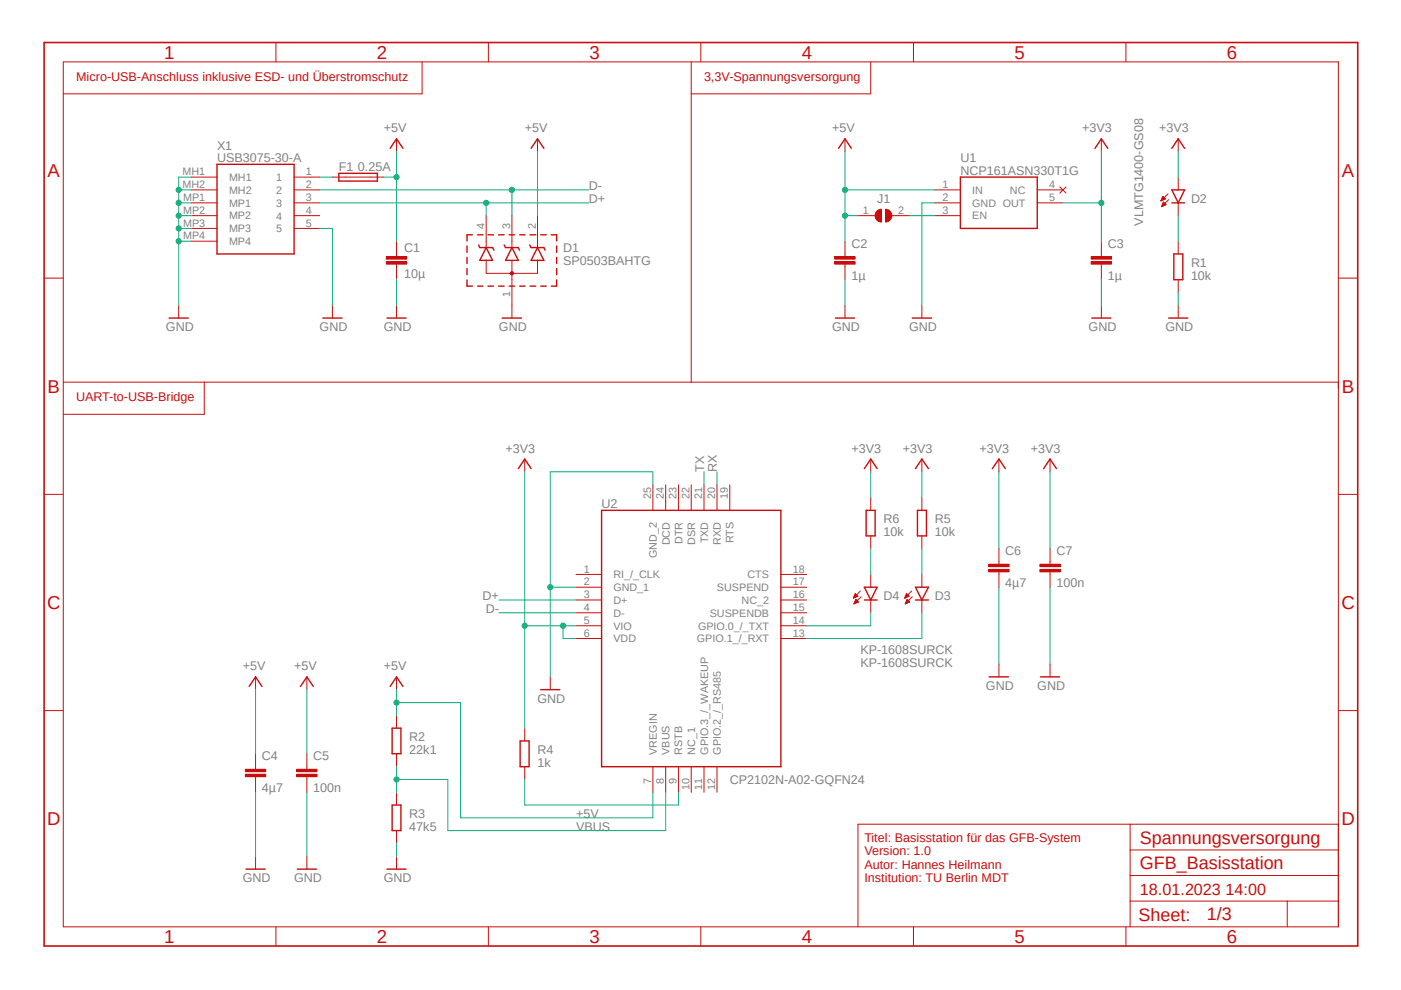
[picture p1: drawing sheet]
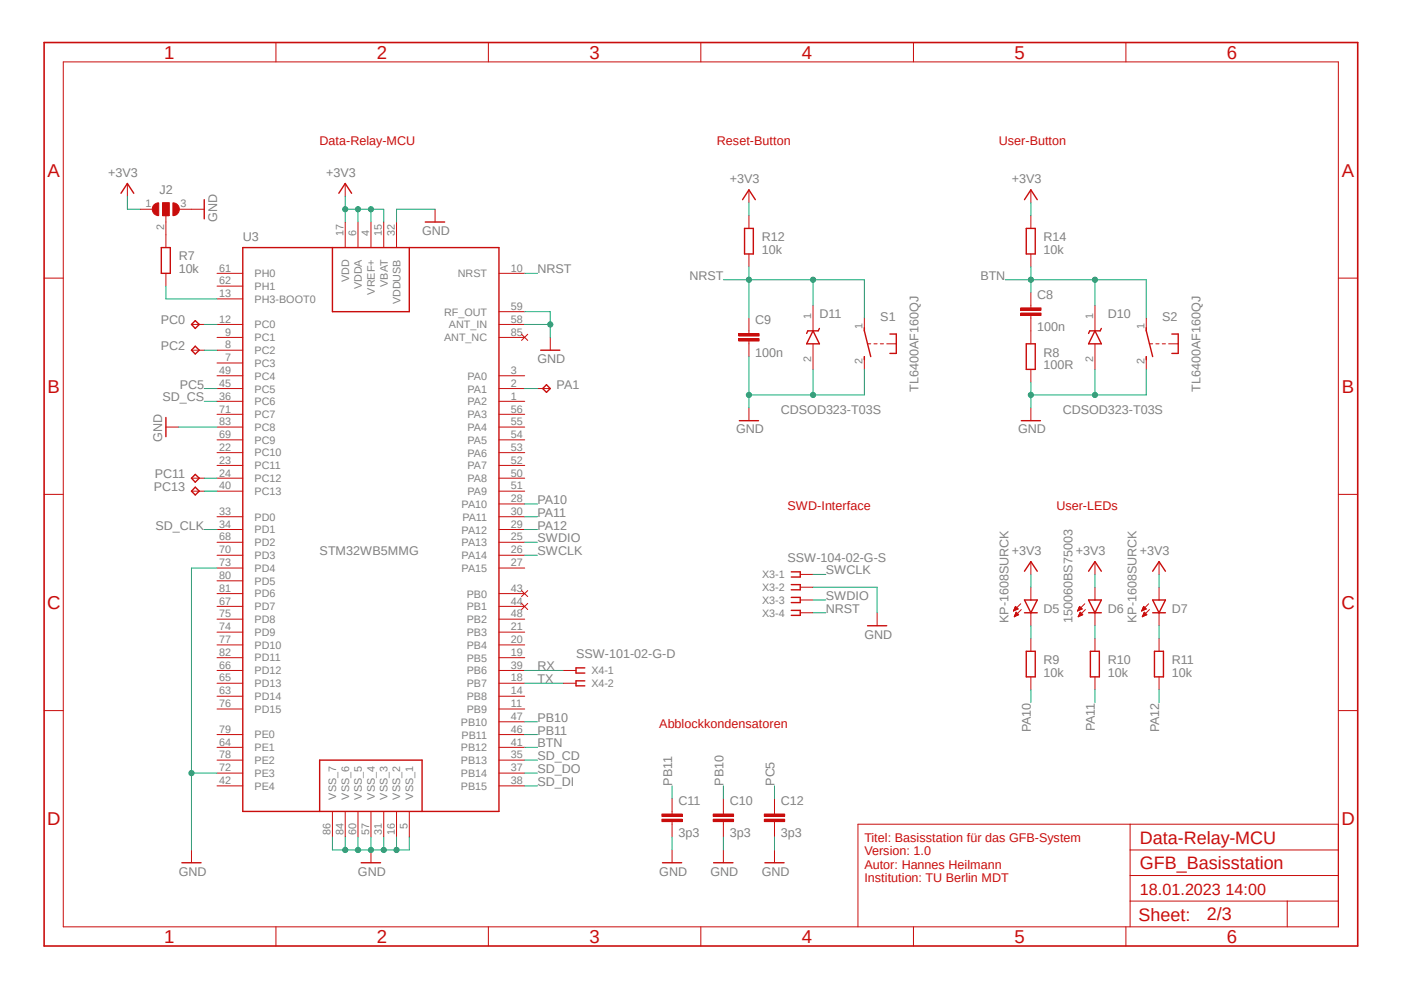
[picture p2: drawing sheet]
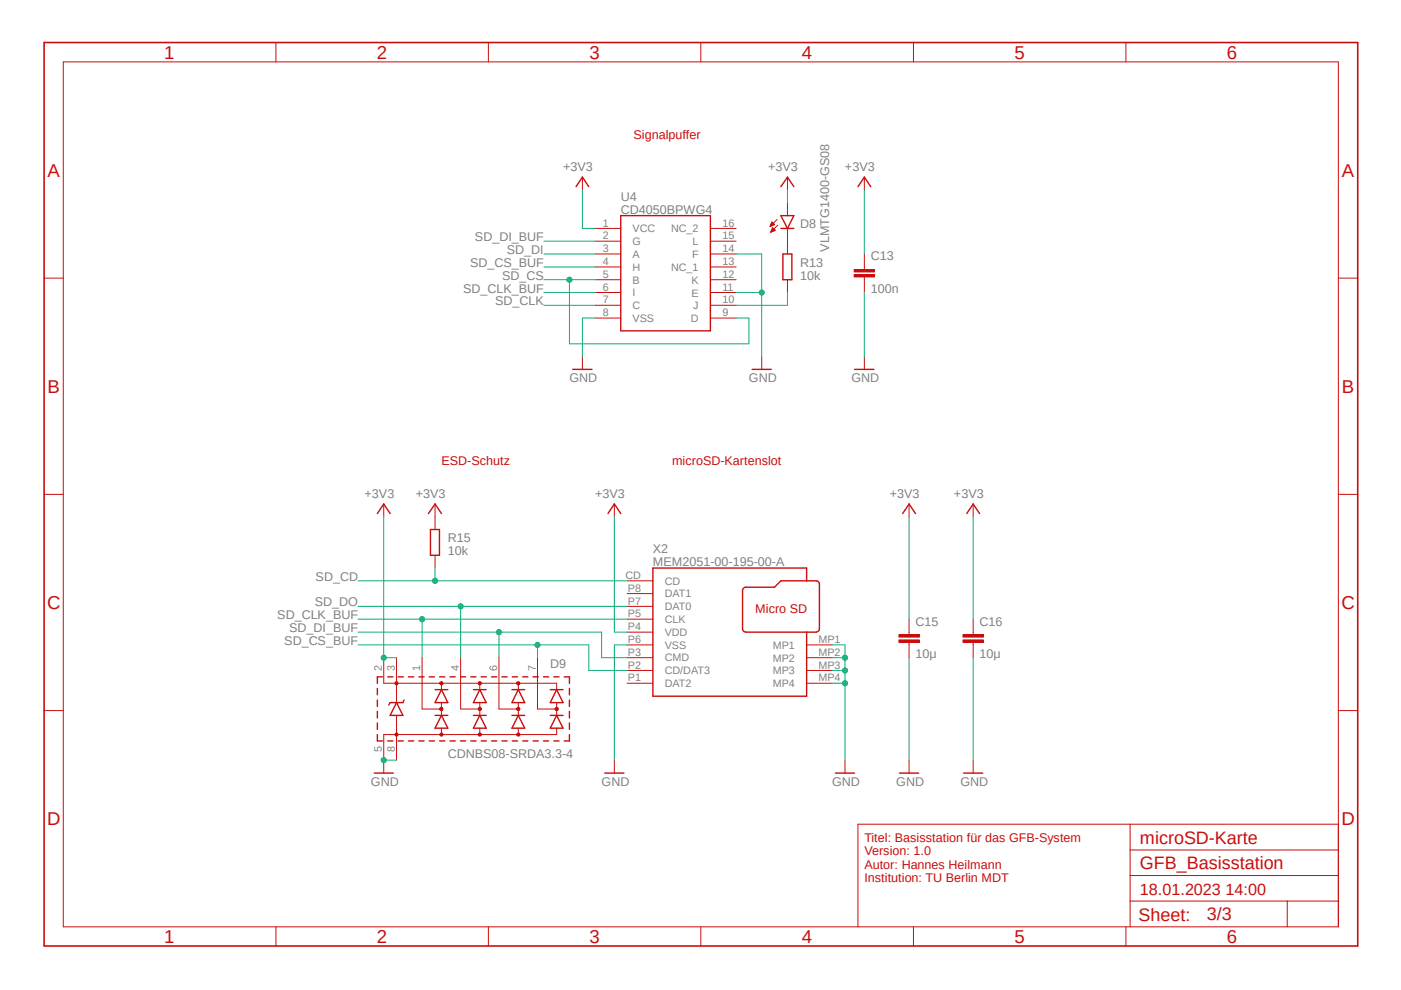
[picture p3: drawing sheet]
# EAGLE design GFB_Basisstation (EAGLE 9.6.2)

## Sheet 1 of 3: Spannungsversorgung / USB

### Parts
C1  10µ  C_OUTLINEC0603_OUTLINE  [PATCHPOLYGRAPHV1_1608M]
C2  1µ  C_OUTLINEC0603_OUTLINE  [PATCHPOLYGRAPHV1_1608M]
C3  1µ  C_OUTLINEC0603_OUTLINE  [PATCHPOLYGRAPHV1_1608M]
C4  4µ7  C_OUTLINEC0603_OUTLINE  [PATCHPOLYGRAPHV1_1608M]
C5  100n  C_OUTLINEC0603_OUTLINE  [PATCHPOLYGRAPHV1_1608M]
C6  4µ7  C_OUTLINEC0603_OUTLINE  [PATCHPOLYGRAPHV1_1608M]
C7  100n  C_OUTLINEC0603_OUTLINE  [PATCHPOLYGRAPHV1_1608M]
D1  SP0503BAHTG  [SP0503BAHTG]
D2  VLMTG1400-GS08  LEDCHIPLED_0603  [CHIPLED_0603]
D3  KP-1608SURCK  LEDCHIPLED_0603  [CHIPLED_0603]
D4  KP-1608SURCK  LEDCHIPLED_0603  [CHIPLED_0603]
F1  SF-0603FP025F-2  [R0603]
J1  SJ  [SJ]
R1  10k  R_OUTLINER0603_OUTLINE  [PATCHPOLYGRAPHV1_1608M]
R2  22k1  R_OUTLINER0603_OUTLINE  [PATCHPOLYGRAPHV1_1608M]
R3  47k5  R_OUTLINER0603_OUTLINE  [PATCHPOLYGRAPHV1_1608M]
R4  1k  R_OUTLINER0603_OUTLINE  [PATCHPOLYGRAPHV1_1608M]
R5  10k  R_OUTLINER0603_OUTLINE  [PATCHPOLYGRAPHV1_1608M]
R6  10k  R_OUTLINER0603_OUTLINE  [PATCHPOLYGRAPHV1_1608M]
U1  NCP161ASN330T1G  [SOT95P280X145-5N]
U2  CP2102N-A02-GQFN24  [QFN50P400X400X80-25N]
X1  USB3075-30-A  [USB307530A]

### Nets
+3V3: C3.1 C6.1 C7.1 D2.A R4.1 R5.1 R6.1 U1.5(OUT) U2.5(VIO) U2.6(VDD) ; also sheet 2,3
+5V: C1.1 C2.1 C4.1 C5.1 D1.2(K_1) F1.2 J1.1 R2.1 U1.1(IN) U2.7(VREGIN)
D+: D1.4(K_3) U2.3(D+) X1.3
D-: D1.3(K_2) U2.4(D-) X1.2
GND: C1.2 C2.2 C3.2 C4.2 C5.2 C6.2 C7.2 D1.1(COMMON_A) R1.2 R3.2 U1.2(GND) U2.2(GND_1) U2.25(GND_2) X1.5 X1.MH1 X1.MH2 X1.MP1 X1.MP2 X1.MP3 X1.MP4 ; also sheet 2,3
N$1: D2.C R1.1
N$2: D3.A R5.2
N$3: R4.2 U2.9(RSTB)
N$5: D4.A R6.2
N$6: F1.1 X1.1
N$8: D3.C U2.13(GPIO.1_/_RXT)
N$9: D4.C U2.14(GPIO.0_/_TXT)
N$10: J1.2 U1.3(EN)
RX: U2.20(RXD) ; also sheet 2
TX: U2.21(TXD) ; also sheet 2
VBUS: R2.2 R3.1 U2.8(VBUS)
Unconnected: U1.4(NC) U2.1(RI_/_CLK) U2.10(NC_1) U2.11(GPIO.3_/_WAKEUP) U2.12(GPIO.2_/_RS485) U2.15(SUSPENDB) U2.16(NC_2) U2.17(SUSPEND) U2.18(CTS) U2.19(RTS) U2.22(DSR) U2.23(DTR) U2.24(DCD) X1.4

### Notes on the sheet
- Micro-USB-Anschluss inklusive ESD- und Überstromschutz | 3,3V-Spannungsversorgung
- 0.25A
- UART-to-USB-Bridge
- Spannungsversorgung
- Titel: Basisstation für das GFB-System
  Version: 1.0
  Autor: Hannes Heilmann
  Institution: TU Berlin MDT

## Sheet 2 of 3: Data-Relay-MCU

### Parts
C8  100n  C_OUTLINEC0603_OUTLINE  [PATCHPOLYGRAPHV1_1608M]
C9  100n  C_OUTLINEC0603_OUTLINE  [PATCHPOLYGRAPHV1_1608M]
C10  3p3  C_OUTLINEC0603_OUTLINE  [PATCHPOLYGRAPHV1_1608M]
C11  3p3  C_OUTLINEC0603_OUTLINE  [PATCHPOLYGRAPHV1_1608M]
C12  3p3  C_OUTLINEC0603_OUTLINE  [PATCHPOLYGRAPHV1_1608M]
D5  KP-1608SURCK  LEDCHIPLED_0603  [CHIPLED_0603]
D6  150060BS75003  LEDCHIPLED_0603  [CHIPLED_0603]
D7  KP-1608SURCK  LEDCHIPLED_0603  [CHIPLED_0603]
D10  CDSOD323-T03S  [SOD2513X114N]
D11  CDSOD323-T03S  [SOD2513X114N]
J2  JUMPER_3JUMPER_3_0603  [JUMPER_3_0603]
PA1  TPTP06R  [TP06R]
PC0  TPTP06R  [TP06R]
PC2  TPTP06R  [TP06R]
PC11  TPTP06R  [TP06R]
PC13  TPTP06R  [TP06R]
R7  10k  R_OUTLINER0603_OUTLINE  [PATCHPOLYGRAPHV1_1608M]
R8  100R  R_OUTLINER0603_OUTLINE  [PATCHPOLYGRAPHV1_1608M]
R9  10k  R_OUTLINER0603_OUTLINE  [PATCHPOLYGRAPHV1_1608M]
R10  10k  R_OUTLINER0603_OUTLINE  [PATCHPOLYGRAPHV1_1608M]
R11  10k  R_OUTLINER0603_OUTLINE  [PATCHPOLYGRAPHV1_1608M]
R12  10k  R_OUTLINER0603_OUTLINE  [PATCHPOLYGRAPHV1_1608M]
R14  10k  R_OUTLINER0603_OUTLINE  [PATCHPOLYGRAPHV1_1608M]
S1  TL6400AF160QJ  [TL6400AF160QJ]
S2  TL6400AF160QJ  [TL6400AF160QJ]
U3  STM32WB5MMG  [STM32WB5MMG]
X3  SSW-104-02-G-S  [SSW-104-02-G-S]
X4  SSW-101-02-G-D  [SSW-101-02-G-D]

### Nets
+3V3: D5.A D6.A D7.A J2.1 R12.1 R14.1 U3.4(VREF+) U3.6(VDDA) U3.15(VBAT) U3.17(VDD) ; also sheet 1,3
BTN: C8.1 D10.1(K) R14.2 S2.1(P) U3.41(PB12)
GND: C9.2 C10.2 C11.2 C12.2 D10.2(A) D11.2(A) J2.3 R8.2 S1.2(S) S2.2(S) U3.5(VSS_1) U3.16(VSS_2) U3.31(VSS_3) U3.32(VDDUSB) U3.57(VSS_4) U3.58(ANT_IN) U3.59(RF_OUT) U3.60(VSS_5) U3.72(PE3) U3.73(PD4) U3.83(PC8) U3.84(VSS_6) U3.86(VSS_7) X3.2 ; also sheet 1,3
N$7: PC2.TP U3.8(PC2)
N$11: R7.2 U3.13(PH3-BOOT0)
N$13: PC11.TP U3.24(PC12)
N$14: C8.2 R8.1
N$15: D6.C R10.1
N$16: D7.C R11.1
N$17: D5.C R9.1
N$19: PC13.TP U3.40(PC13)
N$20: J2.2 R7.1
N$21: PA1.TP U3.2(PA1)
NRST: C9.1 D11.1(K) R12.2 S1.1(P) U3.10(NRST) X3.4
PA10: R9.2 U3.28(PA10)
PA11: R10.2 U3.30(PA11)
PA12: R11.2 U3.29(PA12)
PB10: C10.1 U3.47(PB10)
PB11: C11.1 U3.46(PB11)
PC0: PC0.TP U3.12(PC0)
PC5: C12.1 U3.45(PC5)
RX: U3.39(PB6) X4.1 ; also sheet 1
SD_CD: U3.35(PB13) ; also sheet 3
SD_CLK: U3.34(PD1) ; also sheet 3
SD_CS: U3.36(PC6) ; also sheet 3
SD_DI: U3.38(PB15) ; also sheet 3
SD_DO: U3.37(PB14) ; also sheet 3
SWCLK: U3.26(PA14) X3.1
SWDIO: U3.25(PA13) X3.3
TX: U3.18(PB7) X4.2 ; also sheet 1
Unconnected: U3.1(PA2) U3.3(PA0) U3.7(PC3) U3.9(PC1) U3.11(PB9) U3.14(PB8) U3.19(PB5) U3.20(PB4) U3.21(PB3) U3.22(PC10) U3.23(PC11) U3.27(PA15) U3.33(PD0) U3.42(PE4) U3.43(PB0) U3.44(PB1) U3.48(PB2) U3.49(PC4) U3.50(PA8) U3.51(PA9) U3.52(PA7) U3.53(PA6) U3.54(PA5) U3.55(PA4) U3.56(PA3) U3.61(PH0) U3.62(PH1) U3.63(PD14) U3.64(PE1) U3.65(PD13) U3.66(PD12) U3.67(PD7) U3.68(PD2) U3.69(PC9) U3.70(PD3) U3.71(PC7) U3.74(PD9) U3.75(PD8) U3.76(PD15) U3.77(PD10) U3.78(PE2) U3.79(PE0) U3.80(PD5) U3.81(PD6) U3.82(PD11) U3.85(ANT_NC)

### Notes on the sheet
- Data-Relay-MCU | Reset-Button | User-Button
- U3
- SWD-Interface | User-LEDs
- STM32WB5MMG
- Abblockkondensatoren
- Data-Relay-MCU
- Titel: Basisstation für das GFB-System
  Version: 1.0
  Autor: Hannes Heilmann
  Institution: TU Berlin MDT

## Sheet 3 of 3: microSD-Karte

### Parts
C13  100n  C_OUTLINEC0603_OUTLINE  [PATCHPOLYGRAPHV1_1608M]
C15  10μ  C_OUTLINEC0603_OUTLINE  [PATCHPOLYGRAPHV1_1608M]
C16  10μ  C_OUTLINEC0603_OUTLINE  [PATCHPOLYGRAPHV1_1608M]
D8  VLMTG1400-GS08  LEDCHIPLED_0603  [CHIPLED_0603]
D9  CDNBS08-SRDA3.3-4  [SOIC127P600X175-8N]
R13  10k  R_OUTLINER0603_OUTLINE  [PATCHPOLYGRAPHV1_1608M]
R15  10k  R_OUTLINER0603_OUTLINE  [PATCHPOLYGRAPHV1_1608M]
U4  CD4050BPWG4  [SOP65P640X120-16N]
X2  MEM2051-00-195-00-A  [MEM20510019500A]

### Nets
+3V3: C13.1 C15.1 C16.1 D8.A D9.2(+VREF_1) D9.3(+VREF_2) R15.1 U4.1(VCC) X2.P4(VDD) ; also sheet 1,2
GND: C13.2 C15.2 C16.2 D9.5(GND_1) D9.8(GND_2) U4.8(VSS) U4.11(E) U4.14(F) X2.MP1 X2.MP2 X2.MP3 X2.MP4 X2.P6(VSS) ; also sheet 1,2
N$12: R13.2 U4.10(J)
N$18: D8.C R13.1
SD_CD: R15.2 X2.CD ; also sheet 2
SD_CLK: U4.7(C) ; also sheet 2
SD_CLK_BUF: D9.1(I/O_1) U4.6(I) X2.P5(CLK)
SD_CS: U4.5(B) U4.9(D) ; also sheet 2
SD_CS_BUF: D9.7(I/O_4) U4.4(H) X2.P2(CD/DAT3)
SD_DI: U4.3(A) ; also sheet 2
SD_DI_BUF: D9.6(I/O_3) U4.2(G) X2.P3(CMD)
SD_DO: D9.4(I/O_2) X2.P7(DAT0) ; also sheet 2
Unconnected: U4.12(K) U4.13(NC_1) U4.15(L) U4.16(NC_2) X2.P1(DAT2) X2.P8(DAT1)

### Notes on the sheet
- Signalpuffer
- ESD-Schutz | microSD-Kartenslot
- microSD-Karte
- Titel: Basisstation für das GFB-System
  Version: 1.0
  Autor: Hannes Heilmann
  Institution: TU Berlin MDT
